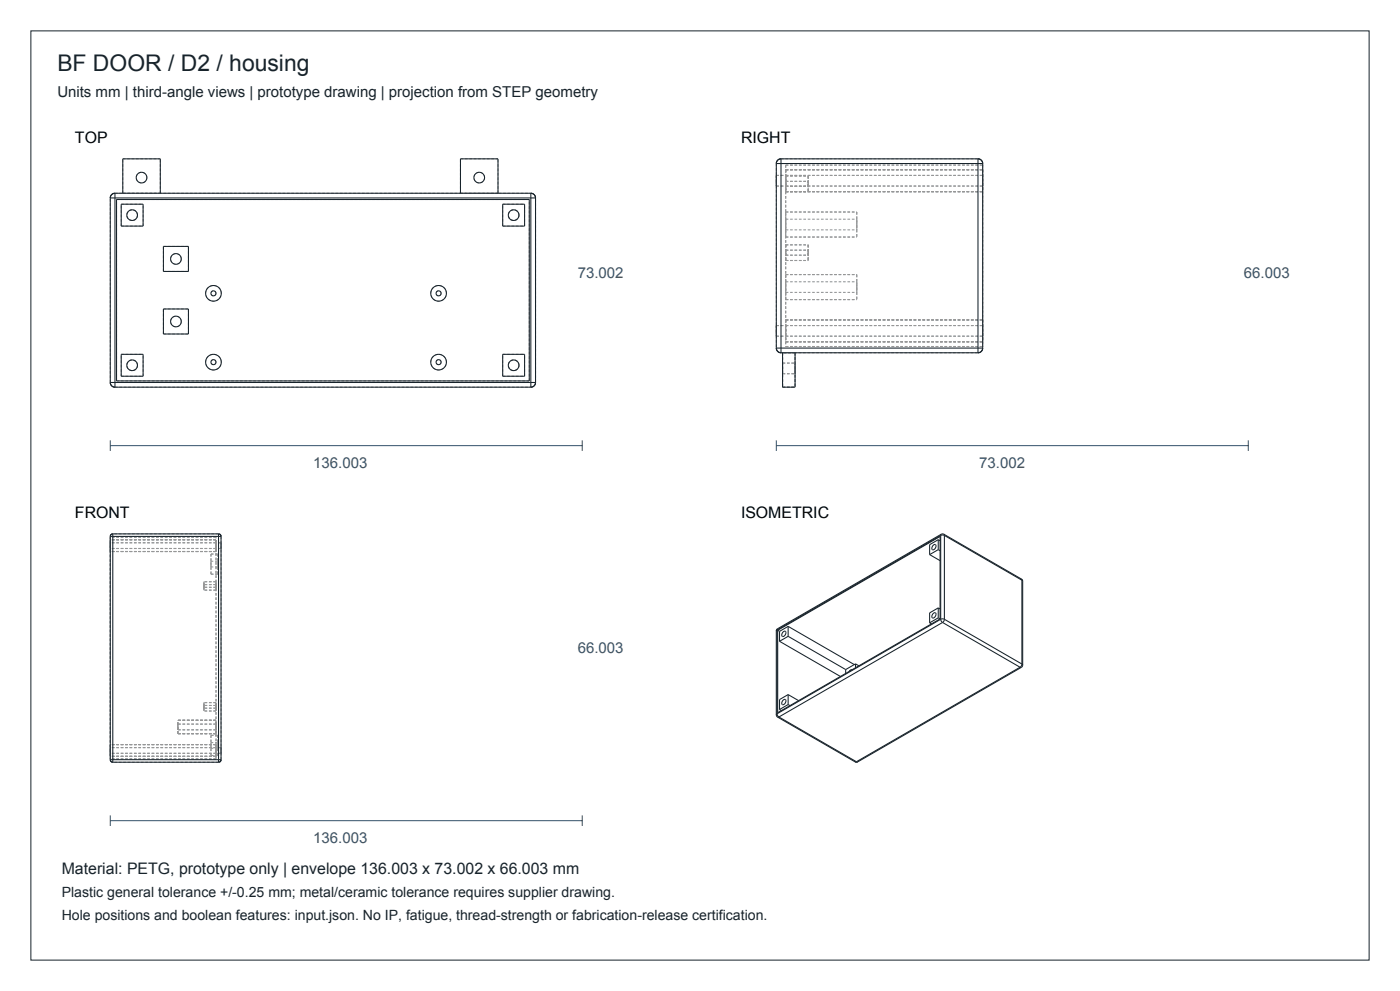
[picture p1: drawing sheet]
<svg xmlns="http://www.w3.org/2000/svg" width="420mm" height="297mm" viewBox="0 0 420 297" stroke-linecap="round" stroke-linejoin="round" font-family="sans-serif">
<path d="M9.3 9.3h401.3v278.6h-401.3z" fill="none" stroke="#17232b" stroke-width=".3"/>
<g fill="none" stroke="#969696" stroke-width=".32" stroke-dasharray=".8 .5" stroke-linecap="butt">
<path d="M33.1 59.3l.4-.9 1-.5M34.5 57.9h124.7M34.9 59.8h123.8M36.8 57.9h11.3M36.8 57.9v-10.3M36.8 47.6h11.3M44 53.3a1.59 1.59 0 0 0-2.3-1.4 1.59 1.59 0 0 0-.1 2.7 1.59 1.59 0 0 0 2.4-1.2v-.1M48.1 57.9v-10.3M138.1 57.9h11.3M138.1 57.9v-10.3M138.1 47.6h11.3M145.3 53.3a1.59 1.59 0 0 0-2.3-1.5 1.59 1.59 0 0 0-.1 2.8 1.59 1.59 0 0 0 2.4-1.2v-.1"/>
<path d="M149.4 57.9v-10.3M160.6 59.3l-.4-.9-1-.5M232.8 49v55.4M232.8 49l.4-1 1-.4M232.8 54.2v1.6M232.8 55.8v-3.2M232.8 52.6v1.6M232.8 55.8h2.8M232.8 52.6h2.8M234.2 47.6h59.1M235.6 54.2v1.6M235.6 55.8v-3.2"/>
<path d="M235.6 52.6v1.6M235.6 49.5h59.1M235.6 49.5v54.4M235.6 50.9v6.6M235.6 55.1v2.4M235.6 57.5v-4.7M235.6 52.8v2.3M235.6 50.9h59.1M235.6 57.5h59.1M235.6 55.1v.8M235.6 55.9v-1.5M235.6 54.4v.7"/>
<path d="M235.6 55.8h59.1M235.6 52.6h59.1M235.6 57.5h6.8M235.6 52.8h6.8M235.6 55.9h6.8M235.6 54.4h6.8M242.4 55.1v2.4M242.4 57.5v-4.7M242.4 52.8v2.3M242.4 55.1v.8M242.4 55.9v-1.5M242.4 54.4v.7"/>
<path d="M294.7 49v55.4M294.7 49l-.4-1-1-.4M294.7 49.5v54.4M294.7 54.2v1.6M294.7 55.8v-3.2M294.7 52.6v1.6M294.7 50.9v6.6M36.4 67.8v-6.6M36.4 61.2h6.5M36.4 67.8h6.5M41.2 64.5a1.59 1.59 0 0 0-2.3-1.4 1.59 1.59 0 0 0-.1 2.7 1.59 1.59 0 0 0 2.4-1.2v-.1M42.9 67.8v-6.6"/>
<path d="M49 73.9h7.5M54.4 77.6a1.59 1.59 0 0 0-2.4-1.3 1.59 1.59 0 0 0-.1 2.7 1.59 1.59 0 0 0 2.5-1.3v-.1M150.8 67.8v-6.6M150.8 61.2h6.5M150.8 67.8h6.5M155.6 64.5a1.59 1.59 0 0 0-2.3-1.4 1.59 1.59 0 0 0-.1 2.7 1.59 1.59 0 0 0 2.4-1.2v-.1M157.3 67.8v-6.6M235.6 63.6v7.5M235.6 75.8v2.3M235.6 78.1v-4.7M235.6 73.4v2.4M235.6 63.6h21.4"/>
<path d="M235.6 71.1h21.4M235.6 67.3v1.6M235.6 68.9v-3.2M235.6 65.7v1.6M235.6 75.8v.7M235.6 76.5v-1.5M235.6 75v.8M235.6 78.1h6.8M235.6 73.4h6.8M235.6 68.9h21.4M235.6 65.7h21.4M235.6 76.5h6.8"/>
<path d="M235.6 75h6.8M242.4 75.8v2.3M242.4 78.1v-4.7M242.4 73.4v2.4M242.4 75.8v.7M242.4 76.5v-1.5M242.4 75v.8M257 63.6v7.5M257 67.3v1.6M257 68.9v-3.2M257 65.7v1.6M49 92.6h7.5"/>
<path d="M49 81.4v-7.5M49 81.4h7.5M54.4 96.4a1.59 1.59 0 0 0-2.4-1.4 1.59 1.59 0 0 0-.1 2.8 1.59 1.59 0 0 0 2.5-1.3v-.1M56.5 81.4v-7.5M64.8 88a.75 .75 0 0 0-1.1-.7 .75 .75 0 0 0-.1 1.3 .75 .75 0 0 0 1.2-.6M66.4 88a2.34 2.34 0 0 0-3.5-2.1 2.34 2.34 0 0 0-.1 4.1 2.34 2.34 0 0 0 3.6-1.9v-.1M132.3 88a.75 .75 0 0 0-1.1-.7 .75 .75 0 0 0-.1 1.3 .75 .75 0 0 0 1.2-.6M133.9 88a2.34 2.34 0 0 0-3.5-2.1 2.34 2.34 0 0 0-.1 4 2.34 2.34 0 0 0 3.6-1.8v-.1M232.8 99.2v1.6M232.8 97.6v1.6M232.8 97.6h2.8M235.6 99.2v1.6"/>
<path d="M235.6 97.6v1.6M235.6 82.3v7.5M235.6 95.9v6.6M235.6 82.3h21.4M235.6 89.8h21.4M235.6 95.9h59.1M235.6 86.1v1.6M235.6 87.7v-3.2M235.6 84.5v1.6M235.6 97.6h59.1M235.6 87.7h21.4M235.6 84.5h21.4"/>
<path d="M257 82.3v7.5M257 86.1v1.6M257 87.7v-3.2M257 84.5v1.6M294.7 99.2v1.6M294.7 97.6v1.6M294.7 95.9v6.6M33.1 114.7v-55.4M33.1 114.7l.4 1 1 .4M34.5 116.1h124.7M34.9 114.2h123.8M34.9 114.2v-54.4"/>
<path d="M36.4 112.8v-6.6M36.4 106.2h6.5M36.4 112.8h6.5M41.2 109.5a1.59 1.59 0 0 0-2.3-1.4 1.59 1.59 0 0 0-.1 2.8 1.59 1.59 0 0 0 2.4-1.3v-.1M42.9 112.8v-6.6M49 100.1v-7.5M49 100.1h7.5M56.5 100.1v-7.5M64.8 108.6a.75 .75 0 0 0-1.1-.7 .75 .75 0 0 0-.1 1.3 .75 .75 0 0 0 1.2-.5v-.1M66.4 108.6a2.34 2.34 0 0 0-3.5-2 2.34 2.34 0 0 0-.1 4 2.34 2.34 0 0 0 3.6-1.9v-.1M132.3 108.6a.75 .75 0 0 0-1.1-.7 .75 .75 0 0 0-.1 1.3 .75 .75 0 0 0 1.2-.5v-.1M133.9 108.6a2.34 2.34 0 0 0-3.5-2.1 2.34 2.34 0 0 0-.1 4.1 2.34 2.34 0 0 0 3.6-1.9v-.1"/>
<path d="M150.8 112.8v-6.6M150.8 106.2h6.5M150.8 112.8h6.5M155.6 109.5a1.59 1.59 0 0 0-2.3-1.4 1.59 1.59 0 0 0-.1 2.8 1.59 1.59 0 0 0 2.4-1.3v-.1M157.3 112.8v-6.6M158.7 114.2v-54.4M160.6 114.7v-55.4M160.6 114.7l-.4 1-1 .4M232.8 100.8v-3.2M232.8 104.4l.4 1 1 .4M232.8 100.8h2.8M234.2 105.8h59.1"/>
<path d="M234.7 116.1h3.8M234.7 105.8v10.3M234.7 110.5v1.6M234.7 112.1v-3.2M234.7 108.9v1.6M234.7 112.1h3.8M234.7 108.9h3.8M235.6 100.8v-3.2M235.6 103.9h59.1M235.6 102.5h59.1M235.6 100.8h59.1M238.5 105.8h-3.8"/>
<path d="M238.5 105.8v10.3M238.5 110.5v1.6M238.5 112.1v-3.2M238.5 108.9v1.6M293.3 105.8l1-.4 .4-1M294.7 100.8v-3.2M33.1 161.1v66.4M33.1 162.7v1.8M33.1 164.5v-1.8M33.1 165.4v-3.6M33.8 160.1l-.5 .2-.2 .5M61.2 174.4v2.5"/>
<path d="M61.2 176.9v-2.5M61.2 175.3v.8M61.2 176.1v-.8M63.3 172.2v-6.1M63.3 166.1h2M63.3 172.2h2M63.3 168.3v1.7M63.3 170v-1.7M64.8 162.7v1.8M64.8 164.5v-1.8M64.8 161.1h-31.7M64.8 162.7h-31.7"/>
<path d="M64.8 174.4v2.5M64.8 176.9v-2.5M64.8 165.4v-3.6M64.8 174.4h-3.6M64.8 165.4h-31.7M64.8 161.8h-31.7M64.8 175.3h-3.6M64.8 175.3v.8M64.8 176.1v-.8M64.8 164.5h-31.7M64.8 176.9h-3.6M64.8 176.1h-3.6"/>
<path d="M65.3 172.2v-6.1M65.3 166.1h-2M65.3 168.3v1.7M65.3 170v-1.7M65.3 172.2h-2M65.3 168.3h-2M65.3 170h-2M65.5 160.1h-31.7M66.3 162.7v1.8M66.3 164.5v-1.8M66.3 162.7h-1.5M66.3 160.8l-.2-.5-.6-.2"/>
<path d="M66.3 164.5h-1.5M53.3 220v-4.1M53.3 217.1v1.7M53.3 218.8v-1.7M61.2 210.7v2.5M61.2 213.2v-2.5M61.2 211.5v.8M61.2 212.3v-.8M64.8 210.7v2.5M64.8 213.2v-2.5M64.8 220v-4.1M64.8 210.7h-3.6"/>
<path d="M64.8 220h-11.5M64.8 215.9h-11.5M64.8 211.5h-3.6M64.8 211.5v.8M64.8 212.3v-.8M64.8 217.1h-11.5M64.8 217.1v1.7M64.8 218.8v-1.7M64.8 213.2h-3.6M64.8 212.3h-3.6M64.8 218.8h-11.5M33.1 227.8v-67"/>
<path d="M33.1 224.2v1.7M33.1 225.9v-1.7M33.1 226.8v-3.6M33.8 228.5l-.5-.2-.2-.5M63.3 226.5v-6M63.3 226.5h2M63.3 220.5h2M63.3 222.6v1.8M63.3 224.4v-1.8M64.8 224.2v1.7M64.8 225.9v-1.7M64.8 227.5h-31.7"/>
<path d="M64.8 227.5v-66.4M64.8 224.2h-31.7M64.8 226.8v-3.6M64.8 226.8h-31.7M64.8 223.2h-31.7M64.8 225.9h-31.7M65.3 226.5v-6M65.3 226.5h-2M65.3 220.5h-2M65.3 222.6v1.8M65.3 224.4v-1.8M65.3 222.6h-2"/>
<path d="M65.3 224.4h-2M65.5 228.5h-31.7M66.3 227.8v-67M66.3 224.2v1.7M66.3 225.9v-1.7M66.3 227.8l-.2 .5-.6 .2M66.3 224.2h-1.5M66.3 225.9h-1.5"/>
</g>
<g fill="none" stroke="#17232b" stroke-width=".32">
<path d="M33.1 59.3v55.4M33.1 59.3h127.5M34.5 57.9l-1 .5-.4 .9M34.5 57.9h124.7M34.5 57.9v58.2M34.9 59.8h123.8v54.4h-123.8zM36.8 57.9v-10.3h11.3v10.3M138.1 57.9v-10.3h11.3v10.3M159.2 57.9l1 .5 .4 .9M159.2 57.9v58.2M160.6 59.3v55.4M232.8 49v55.4"/>
<path d="M232.8 49h61.9M234.2 47.6l-1 .4-.4 1M234.2 47.6h59.1M234.2 47.6v58.2M293.3 47.6l1 .4 .4 1M293.3 47.6v58.2M294.7 49v55.4M36.4 61.2h6.5v6.6h-6.5zM49 73.9h7.5v7.5h-7.5zM150.8 61.2h6.5v6.6h-6.5zM49 92.6h7.5v7.5h-7.5zM33.1 114.7l.4 1 1 .4"/>
<path d="M33.1 114.7h127.5M34.5 116.1h124.7M36.4 106.2h6.5v6.6h-6.5zM150.8 106.2h6.5v6.6h-6.5zM160.6 114.7l-.4 1-1 .4M232.8 104.4l.4 1 1 .4M232.8 104.4h61.9M234.2 105.8h59.1M234.7 105.8v10.3h3.8v-10.3M294.7 104.4l-.4 1-1 .4M33.1 160.8v67M33.1 160.8h33.2"/>
<path d="M33.8 160.1l-.5 .2-.2 .5M33.8 160.1h31.7M33.8 160.1v68.4M65.5 160.1l.6 .2 .2 .5M65.5 160.1v68.4M66.3 160.8v67M278.8 166.3l3.2 1.8M279.9 163.5l.6-.3 .2 .5-.3 .8-.6 .4-.3-.5zM281.4 161.8l-2.6 1.5v3M281.4 161.8v3M281.4 164.8l-2.6 1.5M281.4 161.8l.6 .3"/>
<path d="M281.4 164.8l.6 .3M282.1 160.5h1.1M282.1 160.5l-49 28.4M282.1 160.5v25.2M282.3 160.2l-.2 .3M282.3 160.2h.8M282.3 160.2l-49.1 28.3M283.1 160.2l.1 .3M283.1 160.2l23.2 13.4M283.2 160.5v25.2M283.2 160.5l23.3 13.5M306.3 173.6l.2 .4"/>
<path d="M306.3 173.6l.4 .7M306.5 174l.2 .3M306.5 174v25.1M306.7 174.3v25.1M232.8 189.2v25.1M233.1 188.9l-.3 .3M233.1 188.9v25.1M233.2 188.5l-.1 .4M233.2 188.5l-.4 .7M233.2 189l.6 .3M233.8 189.3v3M233.8 192.3l18.3 10.5"/>
<path d="M234.9 189.5l.6-.3 .2 .5-.3 .8-.6 .4-.3-.5zM236.4 190.8l17.2 10M236.4 187.8v3M236.4 187.8l-2.6 1.5M236.4 190.8l-2.6 1.5M236.4 187.8l19.8 11.5M256.6 199l1 .6M256.6 199l-3 1.8M256.6 199v1.2M278.8 186.7l.6 .4M279.9 184l.6-.3 .2 .4-.3 .8-.6 .4-.3-.5zM281.4 182.3l-2.6 1.5v2.9"/>
<path d="M281.4 185.2l-2.6 1.5M281.4 182.3v2.9M281.4 182.3l.6 .3M281.4 185.2l.6 .4M282 185.6l-48.8 28.1v-24.7M282 185.6v-24.7l-48.8 28.1M282.1 185.7l.6 .9M282.1 185.7h1.1M282.1 185.7l-49 28.3M282.7 186.6l-49.1 28.4M282.7 186.6l23.2 13.5M283.2 185.7l-.5 .9"/>
<path d="M283.2 185.7l23.3 13.4M306.5 199.1l-.6 1M306.5 199.1l.2 .3M306.7 199.4l-.4 .7M232.8 214.3l.4 .7M233.1 214l-.3 .3M233.1 214l.5 1M233.2 215l23.3 13.4M233.6 215h-.4M233.6 215l23.3 13.4M233.8 212.7l.6 .4M234.9 210l.5-.3 .3 .5-.3 .8-.6 .3-.3-.5z"/>
<path d="M236.4 208.3l-2.6 1.4v3M236.4 211.2l-2.6 1.5M236.4 208.3v2.9M236.4 208.3l3.1 1.8M236.4 211.2l.5 .4M253.6 200.8v1.1M255.5 200.8l-.4 .1-.4 .4M305.9 200.1h.4M305.9 200.1l-49 28.3M306.3 200.1l-49 28.3M33.1 227.8l.2 .5 .5 .2M33.1 227.8h33.2"/>
<path d="M33.8 228.5h31.7M66.3 227.8l-.2 .5-.6 .2M256.5 228.4h.8M256.9 228.4h-.4M256.9 228.4h.4"/>
<circle cx="42.5" cy="53.3" r="1.59"/>
<circle cx="143.7" cy="53.3" r="1.59"/>
<circle cx="39.6" cy="64.5" r="1.59"/>
<circle cx="52.8" cy="77.6" r="1.59"/>
<circle cx="154.1" cy="64.5" r="1.59"/>
<circle cx="52.8" cy="96.4" r="1.59"/>
<circle cx="64" cy="88" r="2.34"/>
<circle cx="64" cy="88" r=".75"/>
<circle cx="131.5" cy="88" r="2.34"/>
<circle cx="131.5" cy="88" r=".75"/>
<circle cx="39.6" cy="109.5" r="1.59"/>
<circle cx="64" cy="108.6" r="2.34"/>
<circle cx="64" cy="108.6" r=".75"/>
<circle cx="131.5" cy="108.6" r=".75"/>
<circle cx="131.5" cy="108.6" r="2.34"/>
<circle cx="154.1" cy="109.5" r="1.59"/>
</g>
<path d="M33.1 133.6h141.5M33.1 132v3.2M174.6 132v3.2M232.8 133.6h141.6M232.8 132v3.2M374.4 132v3.2M33.1 244.5v3.1M33.1 246.1h141.5M174.6 244.5v3.1" fill="none" stroke="#34526b" stroke-width=".3"/>
<text font-size="6.9" fill="#17232b" x="17.2" y="21.2">BF DOOR / D2 / housing</text>
<g font-size="4.8">
<text x="22.5" y="42.9">TOP</text>
<text x="222.2" y="42.9">RIGHT</text>
<text x="22.5" y="155.3">FRONT</text>
<text x="222.2" y="155.3">ISOMETRIC</text>
</g>
<text font-size="4.8" fill="#17232b" x="18.5" y="261.9">Material: PETG, prototype only | envelope 136.003 x 73.002 x 66.003 mm</text>
<text font-size="4.5" fill="#17232b" x="17.2" y="29.1">Units mm | third-angle views | prototype drawing | projection from STEP geometry</text>
<g font-size="4.5" fill="#34526b">
<text x="173.3" y="83.3">73.002</text>
<text x="373.1" y="83.3">66.003</text>
<text x="93.9" y="140.2">136.003</text>
<text x="293.7" y="140.2">73.002</text>
<text x="173.3" y="195.8">66.003</text>
<text x="93.9" y="252.7">136.003</text>
</g>
<g font-size="4.2" fill="#17232b">
<text x="18.5" y="269.1">Plastic general tolerance +/-0.25 mm; metal/ceramic tolerance requires supplier drawing.</text>
<text x="18.5" y="275.7">Hole positions and boolean features: input.json. No IP, fatigue, thread-strength or fabrication-release certification.</text>
</g>
</svg>
